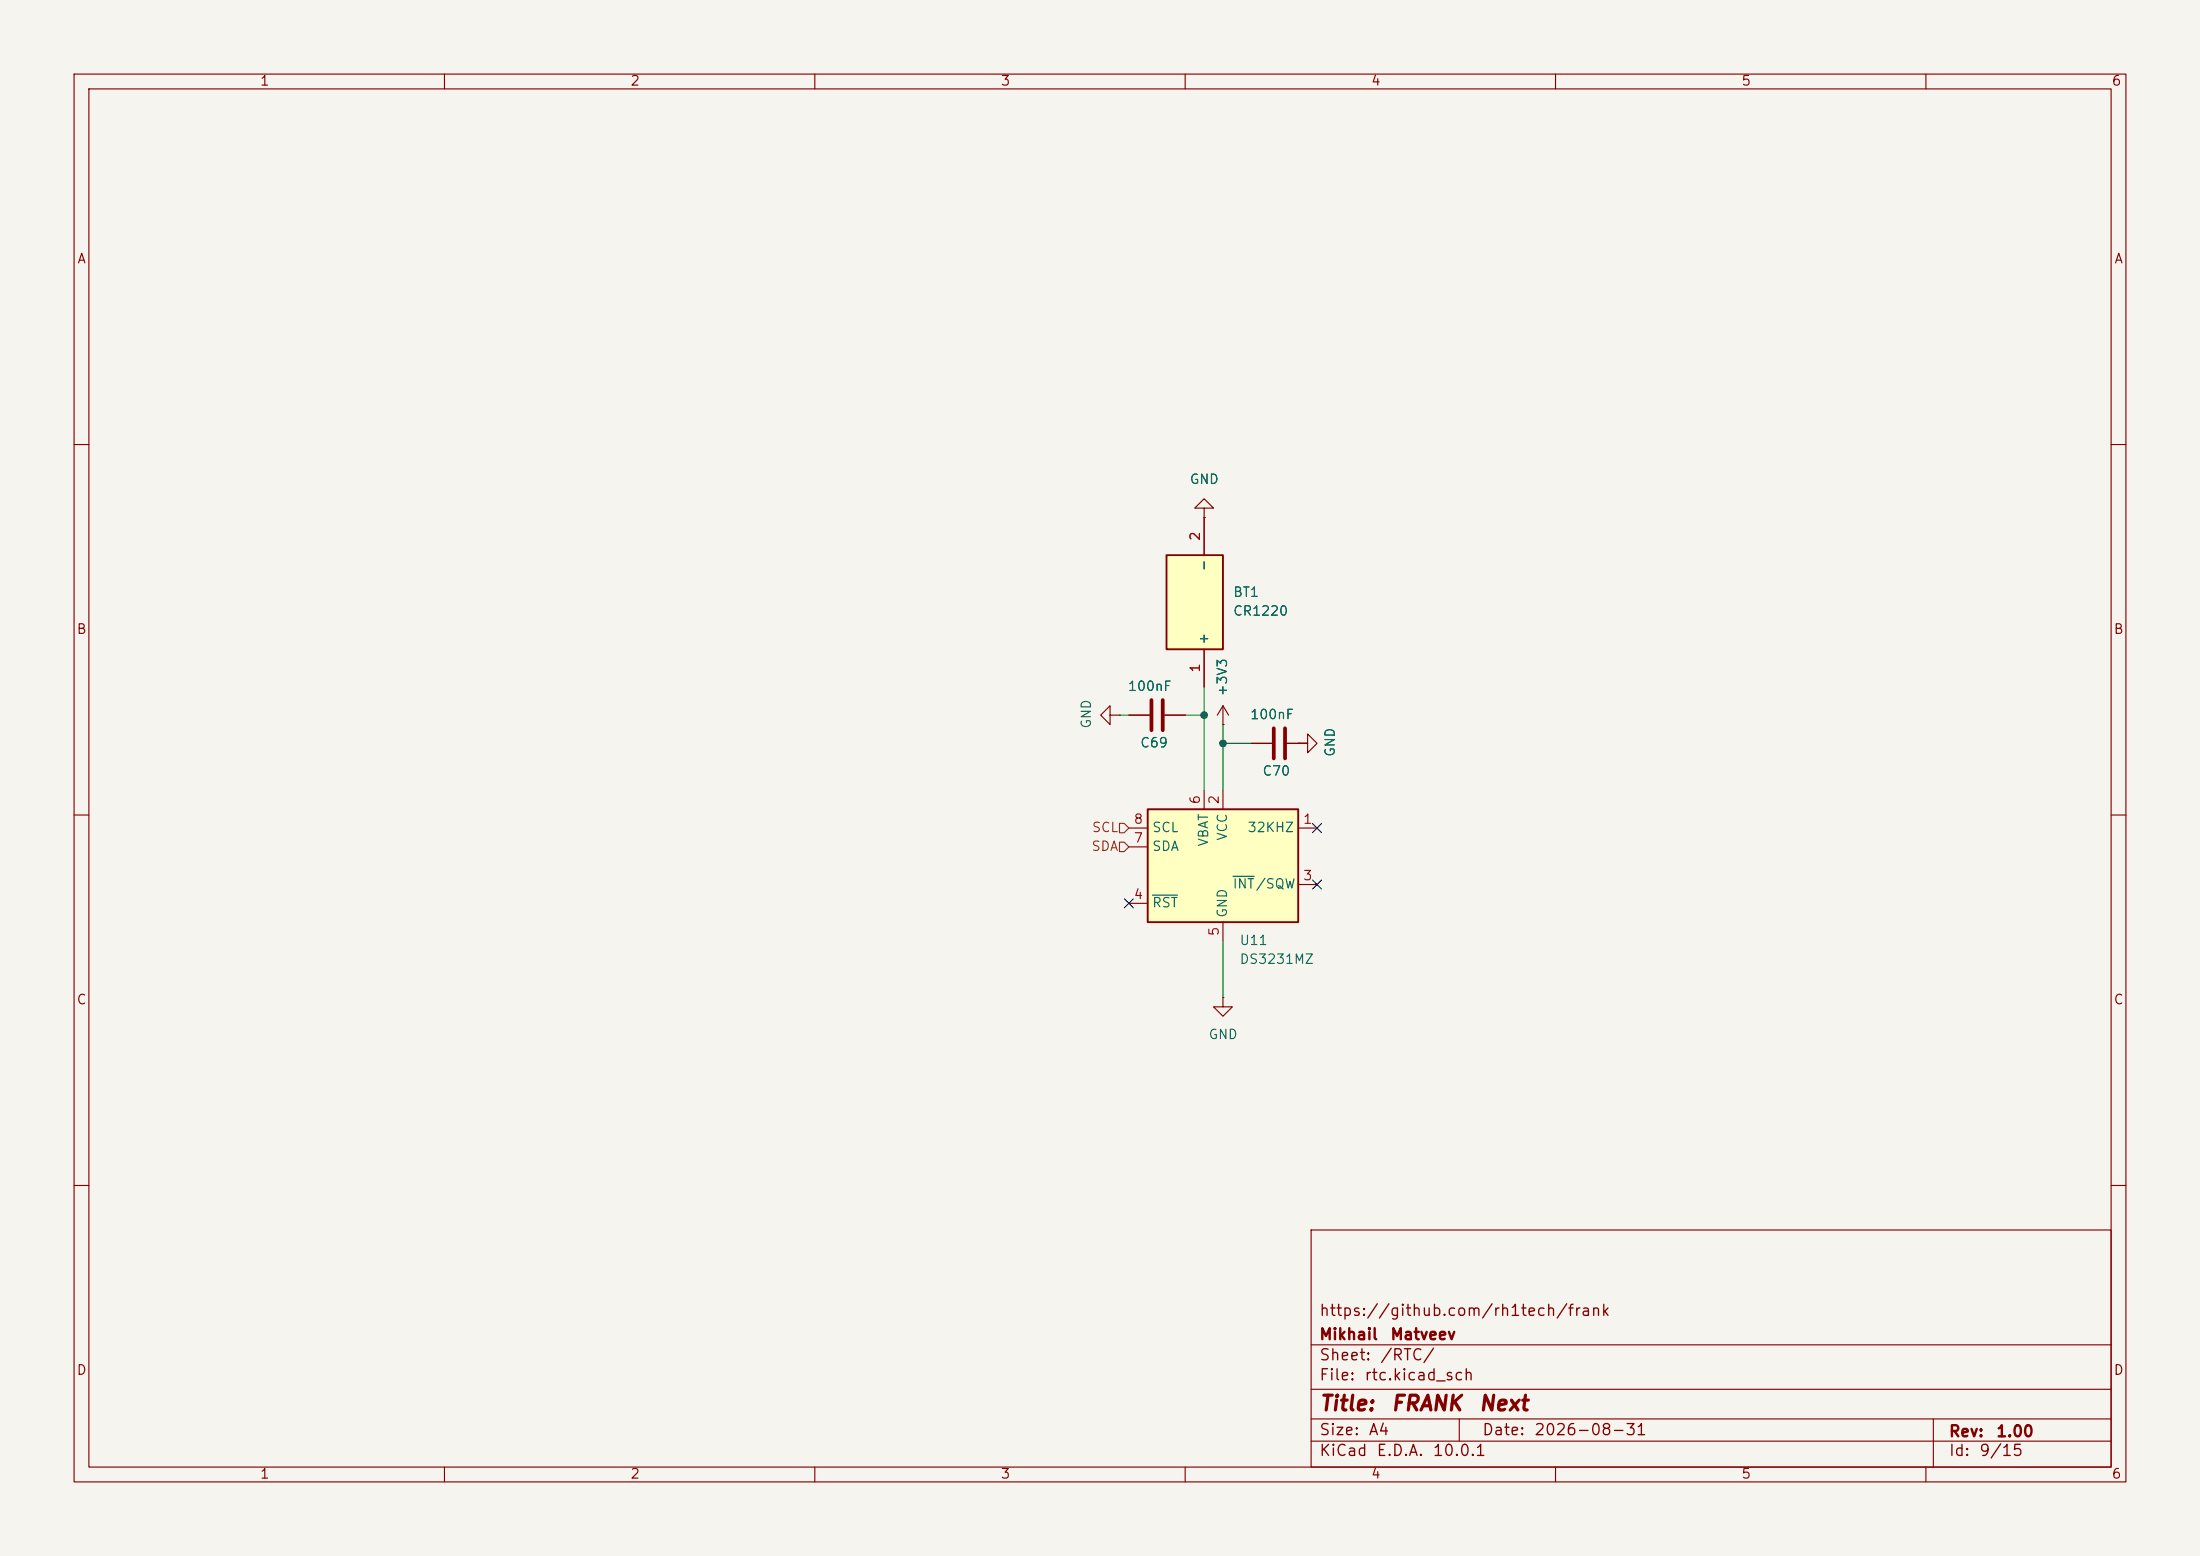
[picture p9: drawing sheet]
<svg xmlns="http://www.w3.org/2000/svg" width="297mm" height="210mm" viewBox="0 0 297 210" stroke-linecap="round" stroke-linejoin="round" font-family="sans-serif">
<path d="M0 0h297v210h-297z" fill="#f5f4ef" stroke="#f5f4ef" stroke-width=".14"/>
<g fill="none" stroke="#840000" stroke-width=".15">
<path d="M10 10h277v190h-277zM12 12h273v186h-273zM60 10v2M110 10v2M160 10v2M210 10v2M260 10v2M10 60h2M285 60h2M10 110h2M285 110h2M165.1 134.6v1.3h1.3l-1.3 1.3-1.3-1.3h1.3"/>
<path d="M165.1 134.6h.1M10 160h2M177 166h108v32h-108zM285 160h2M60 198v2M110 198v2M160 198v2M177 194.5h108M177 191.5h108M177 187.5h108M177 181.5h108M197 191.5v3"/>
<path d="M210 198v2M260 198v2M261 191.5v6.5"/>
</g>
<path d="M154.9 109.2h20.4v15.3h-20.4z" fill="#ffffc2"/>
<path d="M154.9 109.2h20.4v15.3h-20.4z" fill="none" stroke="#840000" stroke-width=".25"/>
<g fill="none" stroke="#840000" stroke-width=".15">
<path d="M162.6 68.6h1.2l-1.2-1.3-1.3 1.3h1.3v1.3M162.6 69.9h.1M165.1 97.8h.1M165.1 95.3v2.5M165.1 95.3l-.8 1.2M165.1 95.3l.8 1.2M152.4 111.8h2.5M152.4 114.3h2.5M162.6 106.7v2.5M165.1 106.7v2.5M168.9 100.3h2.8M173.7 100.3h2.8v1.3l1.3-1.3-1.3-1.2v1.2h-1.2"/>
<path d="M175.3 100.3h.1M175.3 111.8h2.5M175.3 119.4h2.5M152.4 121.9h2.5M165.1 124.5v2.5"/>
</g>
<path d="M166.5 118.3h2.8M155.6 120.8h3.4" fill="none" stroke="#006464" stroke-width=".15"/>
<path d="M172 98.3v4.1M173.5 98.3v4.1" fill="none" stroke="#840000" stroke-width=".51"/>
<path d="M157.5 74.9h7.6v12.7h-7.6z" fill="#ffffc2"/>
<path d="M157.5 74.9h7.6v12.7h-7.6z" fill="none" stroke="#840000" stroke-width=".25"/>
<path d="M162.6 69.9h.1M162.6 69.9v5M149.9 96.5v-1.2l-1.3 1.2 1.3 1.3v-1.3h1.2M151.1 96.5h.1M152.4 96.5h2.8M157.2 96.5h2.8M162.6 87.6v5.1M165.1 97.8h.1M168.9 100.3h2.8M173.7 100.3h2.8M175.3 100.3h.1" fill="none" stroke="#840000" stroke-width=".15"/>
<path d="M155.4 94.5v4.1M157 94.5v4.1" fill="none" stroke="#840000" stroke-width=".51"/>
<path d="M151.1 113.7h.7l.6 .6-.6 .6h-.7zM151.1 111.1h.7l.6 .7-.6 .6h-.7z" fill="none" stroke="#725600" stroke-width=".15"/>
<path d="M151.1 96.5h1.3M160 96.5h2.6M162.6 92.7v14M165.1 97.8v8.9M165.1 100.3h3.8M175.3 100.3h1.2M165.1 127v7.6" fill="none" stroke="#009600" stroke-width=".15"/>
<path d="M177.2 118.8l1.2 1.2M177.2 111.2l1.2 1.2M178.4 118.8l-1.2 1.2M178.4 111.2l-1.2 1.2M151.8 121.3l1.2 1.2M153 121.3l-1.2 1.2" fill="none" stroke="#000084" stroke-width=".15"/>
<g fill="#009600" stroke="#009600" stroke-width=".14">
<circle cx="165.1" cy="100.3" r=".46"/>
<circle cx="162.6" cy="96.5" r=".46"/>
</g>
<g font-size="2" fill="#840000">
<text x="178" y="190.9">Title:</text>
<text x="187.7" y="190.9">FRANK</text>
<text x="199.5" y="190.9">Next</text>
</g>
<g font-size="1.5" fill="#840000">
<text x="178" y="178">https://github.com/rh1tech/frank</text>
<text x="178" y="184">Sheet:</text>
<text x="178" y="181.2">Mikhail</text>
<text x="186.2" y="184">/RTC/</text>
<text x="187.6" y="181.2">Matveev</text>
<text x="178" y="186.7">File:</text>
<text x="184.1" y="186.7">rtc.kicad_sch</text>
<text x="178" y="196.9">KiCad</text>
<text x="178" y="194.1">Size:</text>
<text x="184.7" y="194.1">A4</text>
<text x="185.7" y="196.9">E.D.A.</text>
<text x="193.3" y="196.9">10.0.1</text>
<text x="200" y="194.1">Date:</text>
<text x="207" y="194.1">2026-08-31</text>
<text x="263" y="194.3">Rev:</text>
<text x="263" y="196.9">Id:</text>
<text x="267.1" y="196.9">9/15</text>
<text x="269.4" y="194.3">1.00</text>
</g>
<g font-size="1.3" fill="#840000">
<text x="35" y="11.9">1</text>
<text x="85" y="11.9">2</text>
<text x="135" y="11.9">3</text>
<text x="185" y="11.9">4</text>
<text x="235" y="11.9">5</text>
<text x="285" y="11.9">6</text>
<text x="10.3" y="35.9">A</text>
<text x="285.3" y="35.9">A</text>
<text x="10.3" y="85.9">B</text>
<text x="285.3" y="85.9">B</text>
<text x="10.3" y="135.9">C</text>
<text x="285.3" y="135.9">C</text>
<text x="10.3" y="185.9">D</text>
<text x="285.3" y="185.9">D</text>
<text x="35" y="199.9">1</text>
<text x="85" y="199.9">2</text>
<text x="135" y="199.9">3</text>
<text x="185" y="199.9">4</text>
<text x="235" y="199.9">5</text>
<text x="285" y="199.9">6</text>
</g>
<g font-size="1.3" fill="#006464">
<text x="160.5" y="65.6">GND</text>
<text x="163.4" y="77.2" transform="rotate(-90 163.4 77.2)">-</text>
<text x="166.4" y="80.9">BT1</text>
<text x="166.4" y="83.4">CR1220</text>
<text x="163.4" y="87.1" transform="rotate(-90 163.4 87.1)">+</text>
<text x="152.2" y="93.6">100nF</text>
<text x="166" y="94.1" transform="rotate(-90 166 94.1)">+3V3</text>
<text x="147.6" y="98.4" transform="rotate(-90 147.6 98.4)">GND</text>
<text x="153.8" y="101.2">C69</text>
<text x="168.7" y="97.4">100nF</text>
<text x="170.3" y="105">C70</text>
<text x="180.5" y="102.2" transform="rotate(-90 180.5 102.2)">GND</text>
<text x="155.4" y="112.6">SCL</text>
<text x="166" y="113.6" transform="rotate(-90 166 113.6)">VCC</text>
<text x="168.3" y="112.6">32KHZ</text>
<text x="155.4" y="115.2">SDA</text>
<text x="163.4" y="114.3" transform="rotate(-90 163.4 114.3)">VBAT</text>
<text x="155.4" y="122.8">RST</text>
<text x="166" y="124" transform="rotate(-90 166 124)">GND</text>
<text x="166.3" y="120.2">INT/SQW</text>
<text x="167.3" y="127.9">U11</text>
<text x="167.3" y="130.4">DS3231MZ</text>
<text x="163.1" y="140.6">GND</text>
</g>
<g font-size="1.3" fill="#a90000">
<text x="162.3" y="73.1" transform="rotate(-90 162.3 73.1)">2</text>
<text x="162.3" y="90.9" transform="rotate(-90 162.3 90.9)">1</text>
<text x="153" y="111.5">8</text>
<text x="162.3" y="108.7" transform="rotate(-90 162.3 108.7)">6</text>
<text x="164.8" y="108.7" transform="rotate(-90 164.8 108.7)">2</text>
<text x="175.8" y="111.5">1</text>
<text x="153" y="114">7</text>
<text x="175.8" y="119.1">3</text>
<text x="153" y="121.7">4</text>
<text x="164.8" y="126.4" transform="rotate(-90 164.8 126.4)">5</text>
</g>
<g font-size="1.3" fill="#725600">
<text x="147.3" y="112.6">SCL</text>
<text x="147.3" y="115.2">SDA</text>
</g>
</svg>
